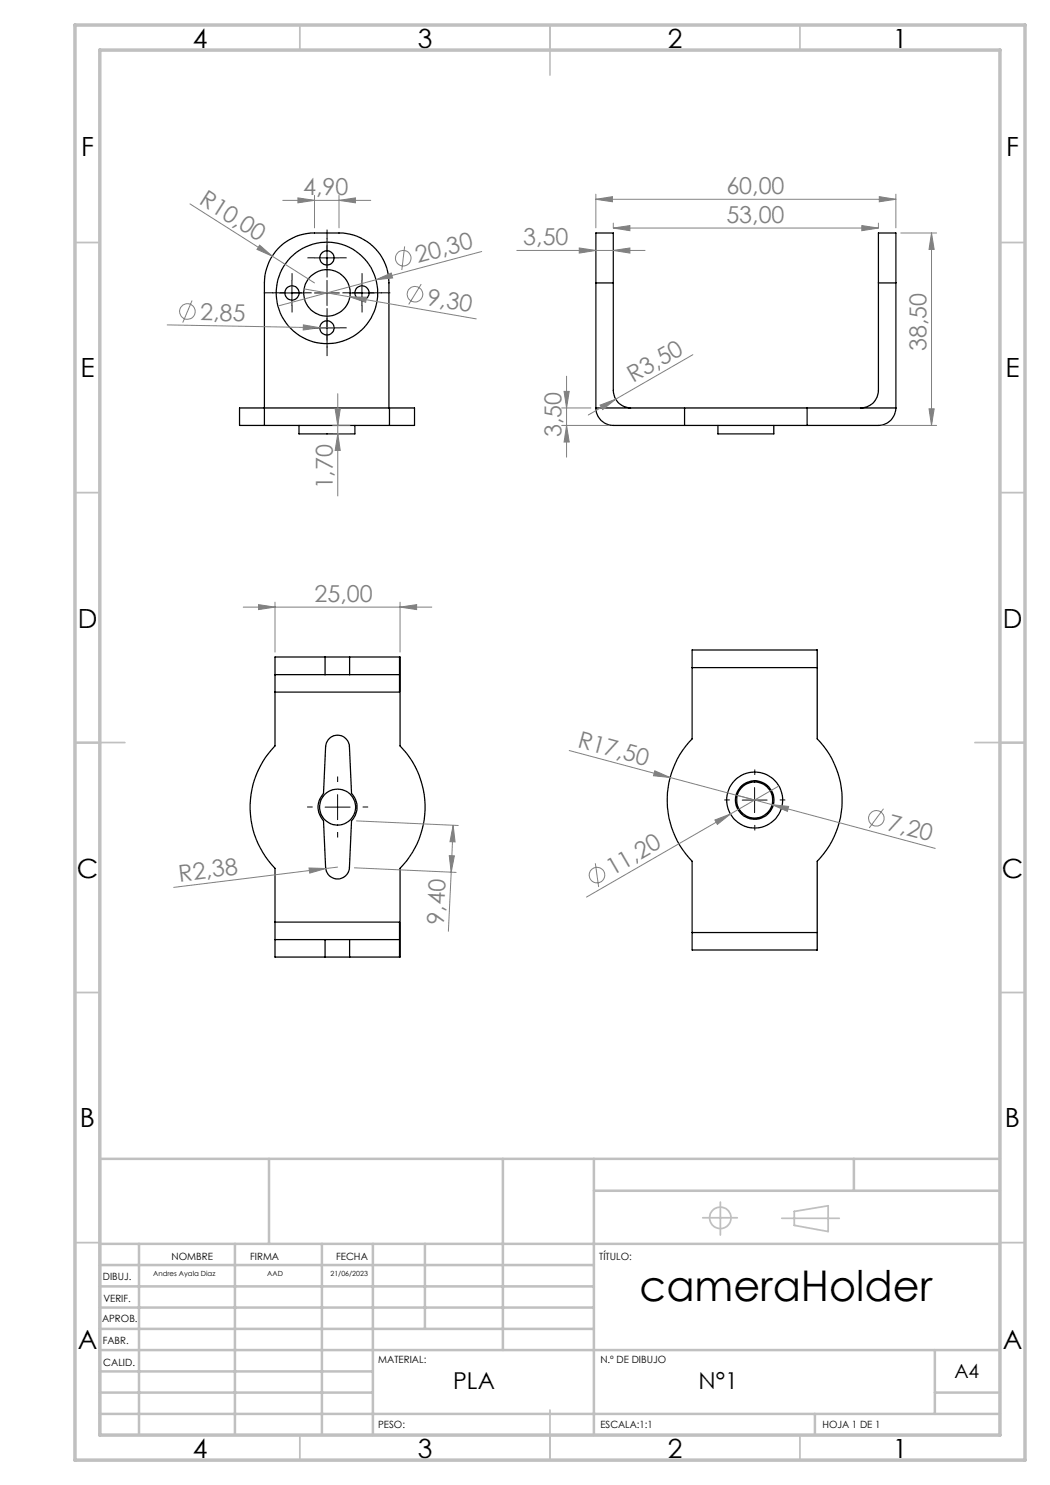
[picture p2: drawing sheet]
<svg xmlns="http://www.w3.org/2000/svg" width="210mm" height="297mm" viewBox="0 0 210 297" stroke-linecap="round" stroke-linejoin="round" font-family="sans-serif">
<g fill="none" stroke="#000" stroke-width=".25">
<path d="M119.2 56.6v-10h3.5v10M119.2 56.6h3.5M119.2 56.6v25M122.7 56.6v21.5a3.5 3.5 0 0 0 3.5 3.5M175.7 56.6v21.5a3.5 3.5 0 0 1-3.5 3.5M175.7 56.6v-10h3.5v10M175.7 56.6h3.5M179.2 56.6v25M52.9 81.6v-25a10 10 0 0 1 10-10h4.9a10 10 0 0 1 10 10v25M52.9 81.6v3.5M52.9 81.6h-5v3.5h5M52.9 81.6h25"/>
<path d="M52.9 85.1h25M59.8 85.1v1.7h11.2v-1.7M77.9 81.6v3.5M77.9 81.6h5v3.5h-5M119.2 81.6a3.5 3.5 0 0 0 3.5 3.5h14.2M119.2 81.6h17.7M136.9 85.1h24.5M136.9 81.6h24.5M136.9 81.6v3.5M143.6 85.1v1.7h11.2v-1.7M161.4 81.6h17.8M161.4 81.6v3.5"/>
<path d="M179.2 81.6a3.5 3.5 0 0 1-3.5 3.5h-14.3M55 134.9h10M55 134.9v3.5M55 138.4v10.8a17.5 17.5 0 0 0 0 24.5v10.7M65 131.4h-10v3.5M65 131.4v3.5M65 131.4h4.9M65 134.9h4.9M69.9 134.9h10M69.9 131.4h10M69.9 131.4v3.5M79.9 134.9v3.5h-24.9"/>
<path d="M79.9 131.4h.1v17.8a17.4 17.4 0 0 1 0 24.5v17.7h-.1M79.9 131.4v3.5M138.4 133.5v14.3a17.5 17.5 0 0 0 0 24.5v14.2M138.4 133.5v-3.5h25v3.5M138.4 133.5h25M163.4 133.5v14.3a17.5 17.5 0 0 1 0 24.5v14.2M65.9 147.7a2.37 2.37 0 0 1 2.5-.5 2.37 2.37 0 0 1 1.5 2.1l.4 9.4a3.9 3.9 0 0 1 0 5.4l-.4 9.4a2.38 2.38 0 0 1-2.4 2.3 2.38 2.38 0 0 1-2.4-2.3l-.4-9.4a3.9 3.9 0 0 1 0-5.4l.4-9.4 .2-.7zM55 187.9h10M55 187.9v3.5h10M55 184.4v3.5M55 184.4h24.9v3.5M65 187.9v3.5"/>
<path d="M65 187.9h4.9M65 191.4h4.9M69.9 187.9h10M69.9 191.4h10M69.9 187.9v3.5M79.9 187.9v3.5M138.4 186.5v3.5h25v-3.5M138.4 186.5h25"/>
<circle cx="58.4" cy="58.6" r="1.43"/>
<circle cx="65.4" cy="58.6" r="4.6"/>
<circle cx="65.4" cy="58.6" r="10.1"/>
<circle cx="65.4" cy="51.6" r="1.42"/>
<circle cx="72.4" cy="58.6" r="1.42"/>
<circle cx="65.4" cy="65.6" r="1.42"/>
<circle cx="150.9" cy="160" r="3.9"/>
<circle cx="67.5" cy="161.4" r="3.6"/>
<circle cx="150.9" cy="160" r="3.6"/>
<circle cx="150.9" cy="160" r="5.6"/>
</g>
<g fill="none" stroke="#808080" stroke-width=".2">
<path d="M59.6 39.6l3.3 .5-3.3 .5zM62.9 39.1v6.5M67.8 39.1v6.5M119.2 39.9l3.3-.6v1.1zM119.2 38.8v6.8M119.2 39.9h60M175.9 39.3l3.3 .6-3.3 .5zM179.2 38.8v6.8M38 40.8l16.4 10.4M51.9 49l2.5 2.2-3-1.3zM54.4 51.2l8.5 5.4M56.6 40.1h17.6"/>
<path d="M60.8 57.8l9.2 1.6M67.8 40.1l3.3-.5v1zM70 59.4h3.3l-.2 1.1zM70 59.4l25.2 4.4M75.2 55.9l3-1.3 .3 1zM80.9 49.3l-.5 4.7M84.2 56.8l-2.5 4.1M96.3 50.3l-40.7 10.9M103.4 50.1h25.6M115.9 49.6l3.3 .5-3.3 .5zM122.7 45.6l3.3-.5v1zM122.7 44.6v1"/>
<path d="M122.7 45.6h53M122.7 50.1l3.3-.5v1zM172.4 45.1l3.3 .5-3.3 .5zM175.7 44.6v1M180.2 46.6h7.1M186.3 46.6l.5 3.3h-1zM186.3 46.6v38.5M33.4 65l30.6 .5M38.4 60.1l-1.9 4.4M60.7 65l3.3 .5-3.4 .5zM64 65.5l2.8 .1M67.6 78.7v20.5"/>
<path d="M112.8 78.3h1l-.5 3.3zM113.3 75.2v16.2M123.2 79.8l-5.5 3.2M138.6 70.9l-15.4 8.9M66.6 86.8h3.4M66.6 85.1h3.4M67 81.8h1.1l-.5 3.3zM67.6 86.8l.5 3.3h-1.1zM112.3 85.1h9.4M112.3 81.6h5.9M113.3 85.1l.5 3.3h-1zM120 81l3.2-1.2-2.7 2.1z"/>
<path d="M176.7 85.1h10.6M185.8 81.8h1l-.5 3.3zM48.6 121.4h37.8M51.7 120.9l3.3 .5-3.3 .5zM55 120.4v10M80 121.4l3.3-.5v1zM80 120.4v10M113.8 150.1l20.2 5.4M131 154.2l3 1.3-3.3-.4zM134 155.5l16.9 4.5M147.5 159.1l6.9 1.8M155.8 157.2l-9.7 5.6"/>
<path d="M61.8 173.6l3.4 .1-3.3 .9zM65.2 173.7l-30.5 3.8M67.5 173.4l-2.3 .3M70.9 173.6l20.3 .9M71.3 164.2l20.4 .9M89.9 171.1l1 .1-.7 3.2zM90.2 174.4l-.5 11.9M90.6 165.1l-.4 9.3M90.6 165.1l.4 3.3-1-.1zM119.1 172.6l.6 4.8M143 164l3.1-1.2-2.6 2.1zM146.1 162.8l-28.8 16.6"/>
<path d="M154.4 160.9l3.3 .4-.2 1zM154.4 160.9l32.6 8.8M176.7 161.7l-2.9 3.9"/>
<circle cx="80.7" cy="51.6" r="1.56"/>
<circle cx="83" cy="58.8" r="1.56"/>
<circle cx="37.5" cy="62.3" r="1.56"/>
<circle cx="119.4" cy="175" r="1.56"/>
<circle cx="175.3" cy="163.7" r="1.56"/>
</g>
<g fill="none" stroke="#c0c0c0" stroke-width=".35">
<path d="M60 5v5M110 5v10M160 5v5M15 48.5h5M200 48.5h5M15 98.5h5M200 98.5h5M15 148.5h10M195 148.5h10M15 198.5h5M200 198.5h5M15 248.5h5"/>
<path d="M140.5 243.6h7M144.1 240.4v6.6M156.4 243.7h11.5M158.9 242.3l6.7-1.1v5.1l-6.7-1.2zM200 248.5h5M60 287v5M110 282v10M160 287v5"/>
<circle cx="144.1" cy="243.6" r="2.15"/>
</g>
<g fill="none" stroke="#000" stroke-width=".2" stroke-dasharray="15.2 1.3 1.3 1.3" stroke-linecap="butt">
<path d="M55.9 58.6h-1.4M58.4 56.1v-1.5M60.9 58.6h1.4M62.9 51.6h-1.4M65.4 49.1v-1.5M65.4 54.1v1.4M67.9 51.6h1.4M69.9 58.6h-1.4M72.4 56.1v-1.5M74.9 58.6h1.4M58.4 61.1v1.4M62.9 65.6h-1.4"/>
<path d="M65.4 63.1v-1.5M65.4 68.1v1.4M67.9 65.6h1.4M72.4 61.1v1.4M67.5 156.4v-1.1M146 160h-1.1M151 155v-1.1M156 160h1.1M62.5 161.4h-1.1M67.5 166.4v1.1M72.5 161.4h1.1M151 165v1.1"/>
</g>
<path d="M60.4 58.6h-7.6M65.4 53.6v-7.7M70.4 58.6h7.7M65.4 63.6v7.6" fill="none" stroke="#000" stroke-width=".2" stroke-dasharray="15.2 1.3 1.3 1.3" stroke-dashoffset="13.3" stroke-linecap="butt"/>
<g fill="none" stroke="#000" stroke-width=".2">
<path d="M55.9 58.6h5M58.4 56.1v5M62.9 58.6h5M62.9 51.6h5M65.4 49.1v5M65.4 56.1v5M69.9 58.6h5M72.4 56.1v5M62.9 65.6h5M65.4 63.1v5M67.5 158.9v5M150.9 157.5v5"/>
<path d="M65 161.4h5M148.4 160h5"/>
</g>
<g fill="none" stroke="#c0c0c0" stroke-width=".5">
<path d="M53.8 231.8v17M100.6 231.8v38.2M118.8 231.8v55.2M118.8 238.2h81.2M170.8 231.8v6.4M200 231.8h-180v55.2M20 248.8h180M20 257.3h98.8M20 253h98.8M27.8 248.8v38.2M47 248.8v38.2M64.4 248.8v38.2"/>
<path d="M74.6 248.8v38.2M85 248.8v17M20 265.8h98.8M20 261.5h98.8M20 278.5h54.6M20 274.3h54.6M20 270h180M187 278.5h13M187 270v12.8M20 282.8h180M163 282.8v4.2"/>
</g>
<path d="M15 5h190v287h-190zM20 10h180v277h-180z" fill="none" stroke="#c0c0c0" stroke-width=".7"/>
<g fill="#808080">
<path d="M51.9 49l2.5 2.2-3-1.3z"/>
<path d="M131 154.2l3 1.3-3.3-.4z"/>
<path d="M60.7 65l3.3 .5-3.4 .5z"/>
<path d="M61.8 173.6l3.4 .1-3.3 .9z"/>
<path d="M75.2 55.9l3-1.3 .3 1z"/>
<path d="M120 81l3.2-1.2-2.7 2.1z"/>
<path d="M143 164l3.1-1.2-2.6 2.1z"/>
<path d="M154.4 160.9l3.3 .4-.2 1z"/>
<path d="M70 59.4h3.3l-.2 1.1z"/>
<path d="M59.6 39.6l3.3 .5-3.3 .5zM67.8 40.1l3.3-.5v1zM115.9 49.6l3.3 .5-3.3 .5zM122.7 50.1l3.3-.5v1zM51.7 120.9l3.3 .5-3.3 .5zM80 121.4l3.3-.5v1z"/>
<path d="M89.9 171.1l1 .1-.7 3.2zM90.6 165.1l.4 3.3-1-.1z"/>
<path d="M67.6 86.8l.5 3.3h-1.1zM67 81.8h1.1l-.5 3.3z"/>
<path d="M112.8 78.3h1l-.5 3.3zM113.3 85.1l.5 3.3h-1zM186.3 46.6l.5 3.3h-1zM185.8 81.8h1l-.5 3.3z"/>
<path d="M119.2 39.9l3.3-.6v1.1zM175.9 39.3l3.3 .6-3.3 .5zM122.7 45.6l3.3-.5v1zM172.4 45.1l3.3 .5-3.3 .5z"/>
</g>
<text font-size="8.5" x="127.9" y="260.3">cameraHolder</text>
<g font-size="5.3">
<text x="38.5" y="9.5">4</text>
<text x="83.5" y="9.5">3</text>
<text x="133.6" y="9.5">2</text>
<text x="178.6" y="9.5">1</text>
<text x="16.2" y="31.3">F</text>
<text x="201.2" y="31.3">F</text>
<text x="16.1" y="75.5">E</text>
<text x="201.1" y="75.5">E</text>
<text x="15.5" y="125.5">D</text>
<text x="200.5" y="125.5">D</text>
<text x="15.4" y="175.5">C</text>
<text x="200.4" y="175.5">C</text>
<text x="16" y="225.5">B</text>
<text x="201" y="225.5">B</text>
<text x="15.5" y="269.8">A</text>
<text x="200.5" y="269.8">A</text>
<text x="38.5" y="291.5">4</text>
<text x="83.5" y="291.5">3</text>
<text x="133.6" y="291.5">2</text>
<text x="178.6" y="291.5">1</text>
</g>
<g font-size="4.7" fill="#808080">
<text x="39.6" y="40.6" transform="rotate(32 39.6 40.6)">R10,00</text>
<text x="60.6" y="39">4,90</text>
<text x="145.3" y="38.8">60,00</text>
<text x="145.3" y="44.6">53,00</text>
<text x="83.6" y="52.6" transform="rotate(-15 83.6 52.6)">20,30</text>
<text x="104.7" y="49.1">3,50</text>
<text x="40" y="64" transform="rotate(1 40 64)">2,85</text>
<text x="85.2" y="61" transform="rotate(10 85.2 61)">9,30</text>
<text x="185.3" y="70.2" transform="rotate(-90 185.3 70.2)">38,50</text>
<text x="126.7" y="76.6" transform="rotate(-30 126.7 76.6)">R3,50</text>
<text x="112.3" y="87.4" transform="rotate(-90 112.3 87.4)">3,50</text>
<text x="66.6" y="97.9" transform="rotate(-90 66.6 97.9)">1,70</text>
<text x="62.9" y="120.4">25,00</text>
<text x="115.4" y="149.5" transform="rotate(15 115.4 149.5)">R17,50</text>
<text x="177.3" y="166" transform="rotate(15 177.3 166)">7,20</text>
<text x="35.9" y="176.3" transform="rotate(-7 35.9 176.3)">R2,38</text>
<text x="122.5" y="175.2" transform="rotate(-30 122.5 175.2)">11,20</text>
<text x="88.8" y="184.9" transform="rotate(-87 88.8 184.9)">9,40</text>
</g>
<g font-size="4.7">
<text x="90.6" y="277.9">PLA</text>
<text x="139.7" y="277.9">N°1</text>
</g>
<text font-size="3.9" x="190.9" y="275.5">A4</text>
<g font-size="2">
<text x="34.3" y="252">NOMBRE</text>
<text x="50" y="251.9">FIRMA</text>
<text x="67.2" y="251.9">FECHA</text>
<text x="119.9" y="251.9">TÍTULO:</text>
<text x="20.6" y="256.1">DIBUJ.</text>
<text x="20.7" y="260.3">VERIF.</text>
<text x="20.4" y="264.4">APROB.</text>
<text x="20.5" y="268.8">FABR.</text>
<text x="20.7" y="273.1">CALID.</text>
<text x="75.6" y="272.5">MATERIAL:</text>
<text x="120.1" y="272.5">N.º DE DIBUJO</text>
<text x="75.6" y="285.5">PESO:</text>
<text x="120.1" y="285.6">ESCALA:1:1</text>
<text x="164.5" y="285.6">HOJA 1 DE 1</text>
</g>
<g font-size="1.4">
<text x="30.6" y="255.3">Andres Ayala Diaz</text>
<text x="53.4" y="255.3">AAD</text>
<text x="66.1" y="255.3">21/06/2023</text>
</g>
</svg>
